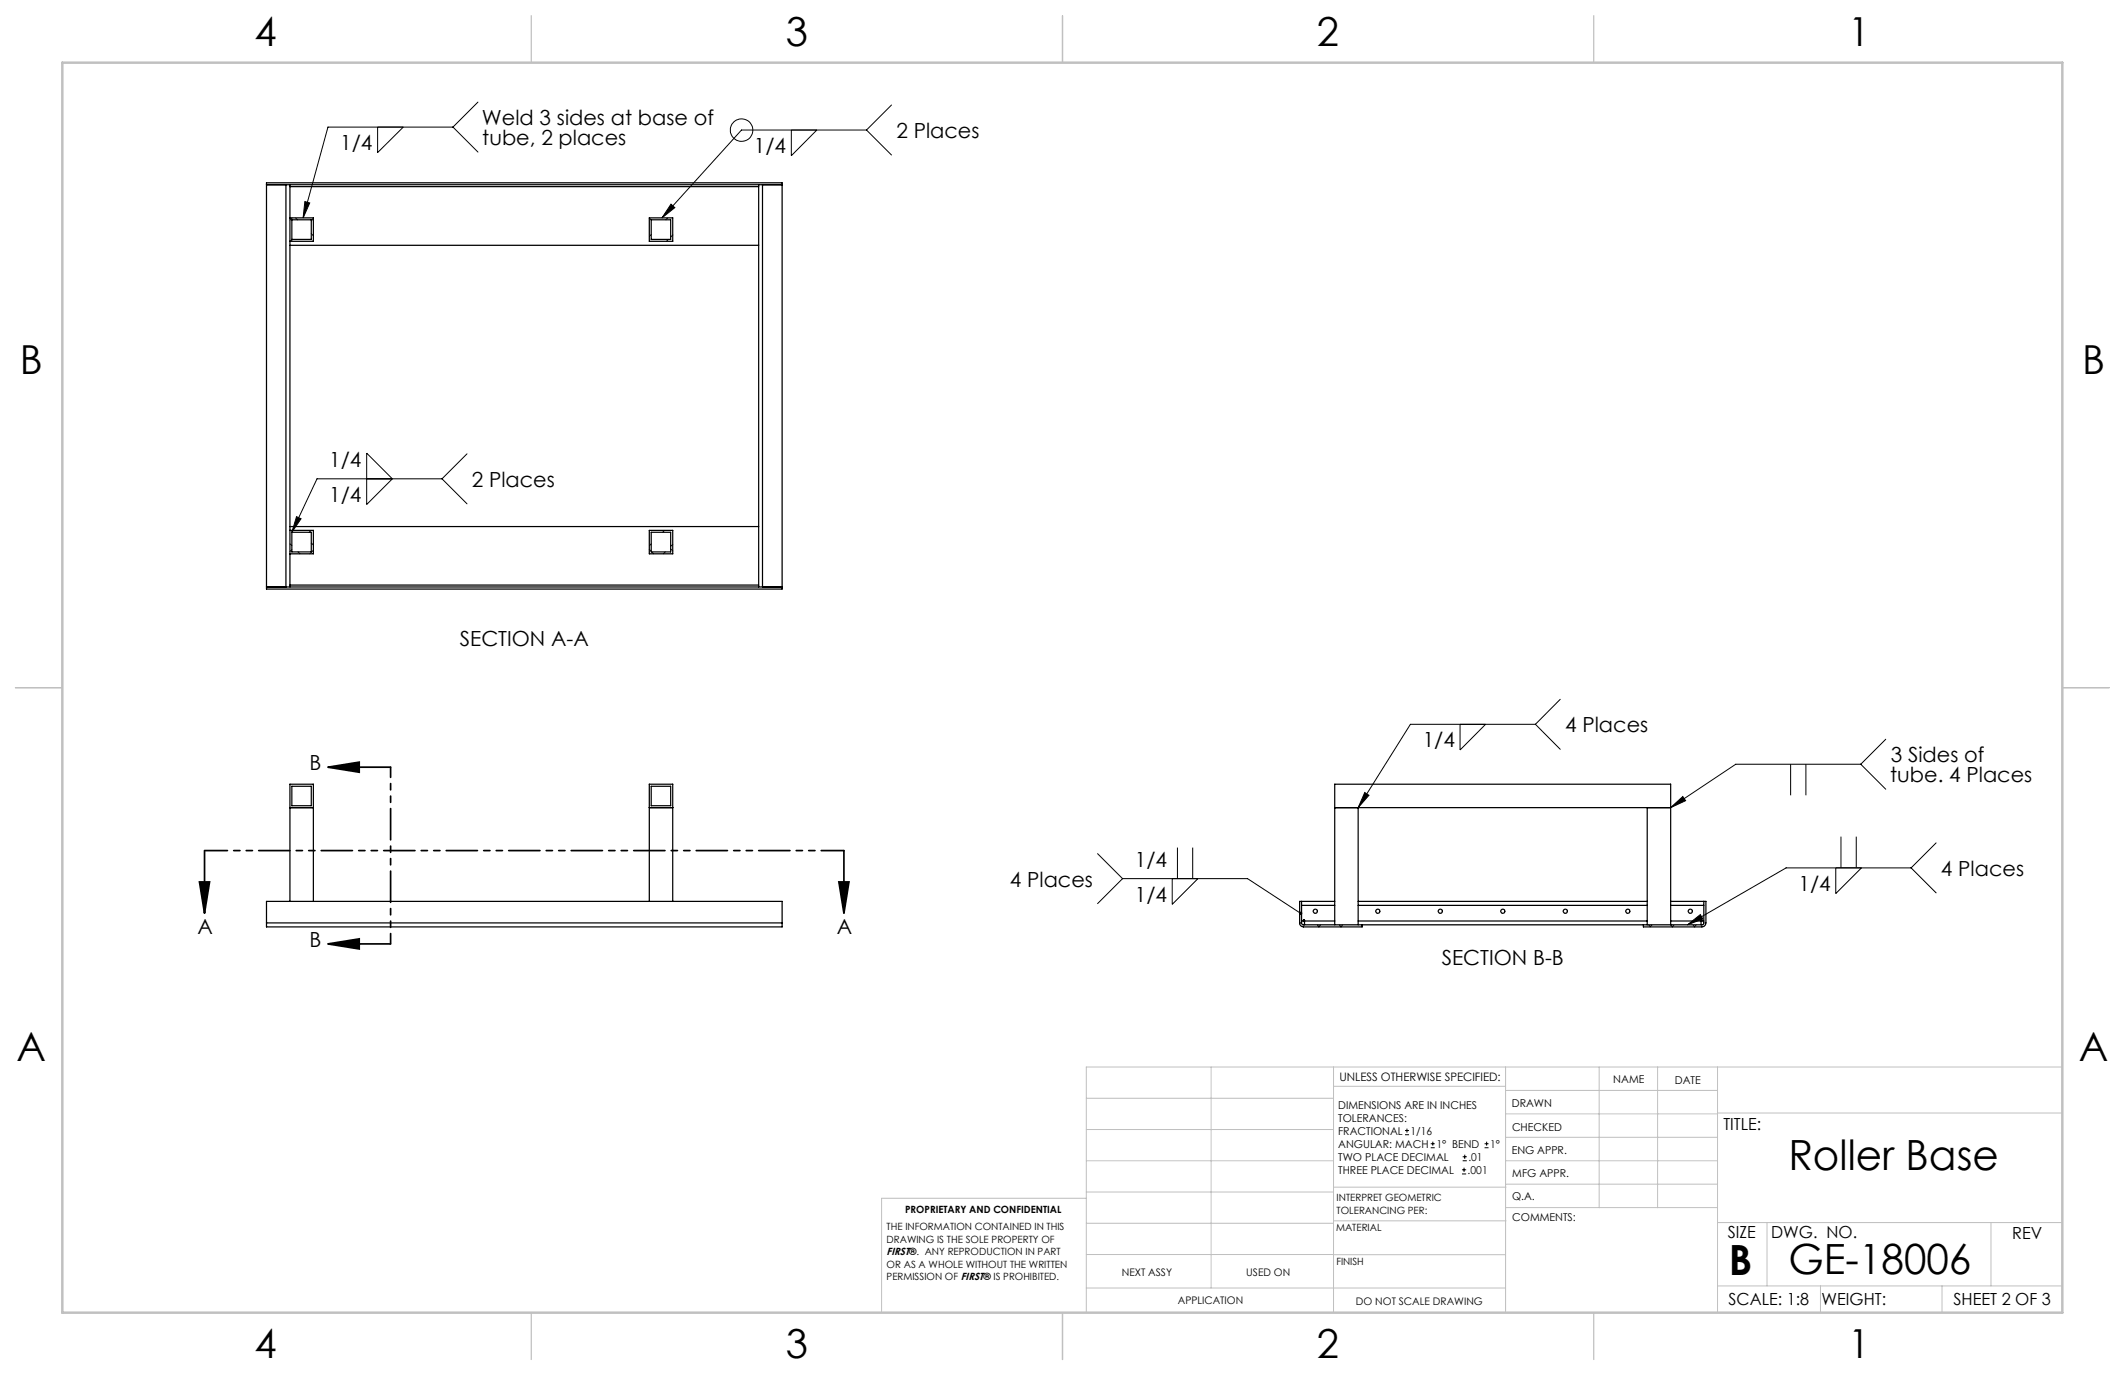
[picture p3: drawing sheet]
<svg xmlns="http://www.w3.org/2000/svg" width="432mm" height="279mm" viewBox="0 0 432 279" stroke-linecap="round" stroke-linejoin="round" font-family="sans-serif">
<g fill="none" stroke="#c0c0c0" stroke-width=".2">
<path d="M246.1 216.8v44.9M271 216.8v49.9M305.9 216.8v49.9M324.9 216.8v28.6M336.8 216.8v28.6M349 216.8v49.9M419.1 216.8h-198.4v49.9M220.7 235.9h50.3M220.7 229.5h50.3M220.7 223.2h50.3M271 220.7h34.9M305.9 231.1h43.1"/>
<path d="M305.9 226.3h43.1M305.9 221.6h43.1M305.9 235.9h43.1M349 226.2h70.1M220.7 248.6h50.3M220.7 242.2h50.3M220.7 254.9h50.3M220.7 243.5h-41.6v23.2M271 255h34.9M271 248.1h35M271 241.2h35M305.9 240.6h43.1"/>
<path d="M306 245.4h43M349 248.4h70.1M359.1 248.4v12.9M404.6 248.4v12.9M220.7 261.7h85.2M349 261.3h70.1M369.9 261.3v5.4M394.6 261.3v5.4"/>
</g>
<path d="M108 3.2v9.5M215.9 3.2v9.5M323.8 3.2v9.5M3.1 139.7h9.6M419.1 139.7h9.5M108 266.7v9.6M215.9 266.7v9.6M323.8 266.7v9.6" fill="none" stroke="#c0c0c0" stroke-width=".25"/>
<path d="M12.7 12.7h406.4v254h-406.4z" fill="none" stroke="#c0c0c0" stroke-width=".5"/>
<g fill="none" stroke="#000" stroke-width=".2">
<path d="M76.7 25.8v5.2l5.3-5.2M92 25.8h-25.4l-5 18.5M92 25.8l5.1 5.1M97.1 20.7l-5.1 5.1M160.8 26.4v5.2l5.2-5.2M176.1 26.4h-25.4l-16.2 17.9M176.1 26.4l5.1 5.1M181.2 21.3l-5.1 5.1M59.4 44.3l-.5 .4M59.5 48.6l-.4 .4M60 44.3l.5 .4M61.9 41l1 .2-1.3 3.1z"/>
<path d="M63.3 47.5l.4 .4M63.7 44.4l-.4 .5M63.7 49h-.1M131.9 44.3l.4 .4M132.3 47.7l-.4 .3M135.7 44.3l-.4 .4M135.8 48.6l-.4 .4M136.3 41.5l.8 .7-2.6 2.1zM136.7 47.8l-.4 .4M74.5 92.1l5.2 5.2-5.2 5.2zM89.8 97.3h-25.4l-5.1 10.9M89.8 97.3l5.1 5.1"/>
<path d="M94.9 92.2l-5.1 5.1M58.9 110.5l.4 .4M59.3 111.7l-.4 .4M60.3 105l.9 .4-1.9 2.8zM60.6 112.1l.4 .4M63.2 107.8l-.4 .4M63.3 110.3l.4 .4M63.7 111.8l-.8 .7M131.9 111.7l.4 .3M132.3 110.5l-.4 .4M132.4 112.1l.4 .4M135 107.8l-.3 .4"/>
<path d="M135.2 112.1l-.4 .4M136.3 111.5l.4 .4M136.7 110.6l-.4 .4M296.7 147.2v5.2l5.2-5.2M312 147.2h-25.4l-10.6 16.9M312 147.2l5 5.1M317 142.1l-5 5.1M363.9 155.3v6.3M367 155.3v6.3M378.1 155.3h-25.4l-13.2 8.8M378.1 155.3l5.1 5.1M383.2 150.2l-5.1 5.1"/>
<path d="M223 173.5l5.1 5M228.1 178.5h25.4l10.8 7.1M228.1 178.5l-5.1 5.1M238.2 178.5v5.3l5.2-5.3M239.3 172.2v6.3M242.4 172.2v6.3M277.3 161l.9 .6-2.2 2.5zM339.5 164.1l2.4-2.2 .6 .8zM373 176.4v5.2l5.2-5.2M374.1 170v6.4M377.2 170v6.4M388.3 176.4h-25.4l-20 11.5"/>
<path d="M388.3 176.4l5.1 5M393.4 171.3l-5.1 5.1M264.1 183.2h.1M264.5 187.3l-.4 .4M267.7 187.9l.3 .4M268.4 187.9l-.5 .4M272.1 187.9l.4 .4M272.8 187.9l-.3 .4M335 187.9l.4 .4M335.7 187.9l-.4 .4M339.5 187.9l.4 .4M340.2 187.9l-.4 .4"/>
<path d="M342.9 187.9l2.6-2.1 .5 .9zM344 187.9l.4 .4M344.7 187.9l-.4 .4M285.5 230.6h.8M285.5 229.7h.8M285.9 229.3v.9M290.7 233.2h.8M290.7 232.4h.8M291.1 232v.8M297.1 238.5h.8M297.1 237.7h.8M297.2 235.9h.9"/>
<path d="M297.2 235.1h.9M297.5 237.3v.8M297.6 234.6v.9M301.7 233.2h.8M301.7 232.4h.8M302.1 232v.8"/>
<circle cx="150.7" cy="26.4" r="2.28"/>
</g>
<path d="M66.6 155.9l6.4-1v2zM66.6 155.9h12.7M40.5 179.2h2.1l-1 6.4zM41.6 172.9v12.7M170.5 179.2h2l-1 6.4zM171.5 172.9v12.7M66.6 191.8l6.4-1v2zM66.6 191.8h12.7" fill="none" stroke="#000" stroke-width=".35"/>
<path d="M171.5 172.8h-129.9" fill="none" stroke="#000" stroke-width=".35" stroke-dasharray="6.3 1.3 1.3 1.3 1.3 1.3" stroke-dashoffset="1.7"/>
<path d="M79.4 155.9v35.9" fill="none" stroke="#000" stroke-width=".35" stroke-dasharray="6.3 1.3 1.3 1.3 1.3 1.3" stroke-dashoffset="4.3"/>
<g fill="#000">
<path d="M61.9 41l1 .2-1.3 3.1zM60.3 105l.9 .4-1.9 2.8zM136.3 41.5l.8 .7-2.6 2.1zM264.1 185.3a.34 .34 0 0 0 0 .5 .34 .34 0 0 0 .5 0l-.3-.2 .3 .2a.35 .35 0 0 0-.1-.4 .35 .35 0 0 0-.4-.1zM277.3 161l.9 .6-2.2 2.5zM339.5 164.1l2.4-2.2 .6 .8zM342.9 187.9l2.6-2.1 .5 .9z"/>
<path d="M66.6 155.9l6.4-1v2zM66.6 191.8l6.4-1v2z"/>
<path d="M170.5 179.2h2l-1 6.4zM40.5 179.2h2.1l-1 6.4z"/>
</g>
<g fill="none" stroke="#000" stroke-width=".25">
<path d="M54.2 37.1h104.7v82.6h-104.7zM54.2 37.5h104.7M58.1 37.5v81.8M58.9 37.5v81.8M58.9 37.9h95.3M154.2 37.5v81.8M154.9 37.5v81.8M58.9 44.3h4.8v4.7h-4.8M58.9 49.8h95.3M59.3 44.7h4v3.9h-4zM131.9 44.3h4.8v4.7h-4.8zM132.3 44.7h4v3.9h-4z"/>
<path d="M54.2 119.3h104.7M58.9 107.8h4.8v4.7h-4.8M58.9 107h95.3M58.9 118.9h95.3M59.3 108.2h4v3.9h-4zM131.9 107.8h4.8v4.7h-4.8zM132.3 108.2h4v3.9h-4zM59.3 159.8h4v3.9h-4zM132.3 159.8h4v3.9h-4zM58.9 164.1h4.8M131.9 164.1h4.8M271.2 164.1h68.3"/>
<path d="M276 164.1v23.8M334.7 164.1v23.8M54.2 187.5v.8h104.7v-.8M54.2 187.5v-4.3h104.7v4.3M54.2 187.5h104.7M58.9 183.2v-23.9h4.8v23.9M131.9 183.2v-23.9h4.8v23.9M264.5 183.2v4.4l.2 .3h81.3l.2-.2v-4.5M264.5 187.1h.4v-.2h.2v.2M264.5 184h6.7M265.1 187.1v.8M265.1 187.1h6.1"/>
<path d="M271.2 183.2h-7.1v4.3a.78 .78 0 0 0 .8 .8h11.9v-.4M271.2 187.9v-28.6h68.3v28.6M276 183.2h58.7M276 187.1h58.7M276 184h58.7M339.5 183.2h7.1v4.3a.85 .85 0 0 1-.8 .8h-11.9v-.4M339.5 187.1h6.2M339.5 184h6.7M345.7 187.1v.8M345.7 187.1v-.2h.1v.2h.4"/>
<circle cx="267.3" cy="185.2" r=".42"/>
<circle cx="280" cy="185.2" r=".42"/>
<circle cx="292.7" cy="185.2" r=".42"/>
<circle cx="305.4" cy="185.2" r=".42"/>
<circle cx="318.1" cy="185.2" r=".42"/>
<circle cx="330.8" cy="185.2" r=".42"/>
<circle cx="343.5" cy="185.2" r=".42"/>
</g>
<g font-size="8.5">
<text x="363.4" y="237.7">Roller Base</text>
<text x="351.3" y="259">B</text>
<text x="363.4" y="258.9">GE-18006</text>
</g>
<g font-size="8.1">
<text x="51.7" y="9.3">4</text>
<text x="159.7" y="9.3">3</text>
<text x="267.6" y="9.3">2</text>
<text x="375.6" y="9.3">1</text>
<text x="4" y="76">B</text>
<text x="423.1" y="76">B</text>
<text x="3.3" y="215.7">A</text>
<text x="422.4" y="215.7">A</text>
<text x="51.7" y="276">4</text>
<text x="159.7" y="276">3</text>
<text x="267.6" y="276">2</text>
<text x="375.6" y="276">1</text>
</g>
<g font-size="4.2">
<text x="97.9" y="25.3">Weld 3 sides at base of</text>
<text x="98" y="29.5">tube, 2 places</text>
<text x="182.1" y="28">2 Places</text>
<text x="69.1" y="30.5">1/4</text>
<text x="153.2" y="31.1">1/4</text>
<text x="66.9" y="94.9">1/4</text>
<text x="66.9" y="102">1/4</text>
<text x="95.9" y="98.9">2 Places</text>
<text x="93.4" y="131.3">SECTION A-A</text>
<text x="318" y="148.8">4 Places</text>
<text x="289.1" y="151.9">1/4</text>
<text x="384.2" y="154.8">3 Sides of</text>
<text x="62.9" y="156.5">B</text>
<text x="384.1" y="158.9">tube. 4 Places</text>
<text x="230.6" y="176.2">1/4</text>
<text x="394.4" y="177.9">4 Places</text>
<text x="205.2" y="180.1">4 Places</text>
<text x="230.6" y="183.3">1/4</text>
<text x="365.5" y="181.1">1/4</text>
<text x="40.1" y="189.8">A</text>
<text x="170.1" y="189.8">A</text>
<text x="62.9" y="192.5">B</text>
<text x="293" y="196.1">SECTION B-B</text>
</g>
<g font-size="3.4">
<text x="350.2" y="229.5">TITLE:</text>
<text x="351.1" y="251.6">SIZE</text>
<text x="359.9" y="251.6">DWG. NO.</text>
<text x="408.9" y="251.7">REV</text>
<text x="351.2" y="265.2">SCALE: 1:8</text>
<text x="370.1" y="265.3">WEIGHT:</text>
<text x="396.9" y="265.2">SHEET 2 OF 3</text>
</g>
<text font-size="2.4" x="272.2" y="219.7">UNLESS OTHERWISE SPECIFIED:</text>
<g font-size="2.2">
<text x="327.8" y="220.1">NAME</text>
<text x="340.3" y="220.2">DATE</text>
<text x="271.9" y="225.3">DIMENSIONS ARE IN INCHES</text>
<text x="271.9" y="227.9">TOLERANCES:</text>
<text x="307.2" y="224.9">DRAWN</text>
<text x="271.9" y="230.6">FRACTIONAL</text>
<text x="271.9" y="233.2">ANGULAR: MACH</text>
<text x="286.6" y="230.6">1/16</text>
<text x="291.9" y="233.2">1° BEND</text>
<text x="302.8" y="233.2">1°</text>
<text x="307.3" y="229.8">CHECKED</text>
<text x="271.9" y="238.5">THREE PLACE DECIMAL</text>
<text x="271.9" y="235.9">TWO PLACE DECIMAL</text>
<text x="298.2" y="238.5">.001</text>
<text x="298.4" y="235.9">.01</text>
<text x="307.2" y="234.5">ENG APPR.</text>
<text x="307.3" y="239.2">MFG APPR.</text>
<text x="307.3" y="243.9">Q.A.</text>
<text x="307.3" y="248.1">COMMENTS:</text>
</g>
<g font-size="2.1">
<text x="180.2" y="255.1">FIRST®. ANY REPRODUCTION IN PART</text>
<text x="227.9" y="259.2">NEXT ASSY</text>
<text x="253.3" y="259.2">USED ON</text>
<text x="239.3" y="265">APPLICATION</text>
<text x="275.5" y="265.1">DO NOT SCALE DRAWING</text>
</g>
<g font-size="2">
<text x="271.6" y="244.1">INTERPRET GEOMETRIC</text>
<text x="180.2" y="250">THE INFORMATION CONTAINED IN THIS</text>
<text x="183.9" y="246.4">PROPRIETARY AND CONFIDENTIAL</text>
<text x="271.5" y="250.2">MATERIAL</text>
<text x="271.6" y="246.6">TOLERANCING PER:</text>
<text x="180.2" y="257.6">OR AS A WHOLE WITHOUT THE WRITTEN</text>
<text x="180.2" y="252.5">DRAWING IS THE SOLE PROPERTY OF</text>
<text x="271.5" y="257">FINISH</text>
<text x="180.2" y="260.1">PERMISSION OF FIRST® IS PROHIBITED.</text>
</g>
</svg>
